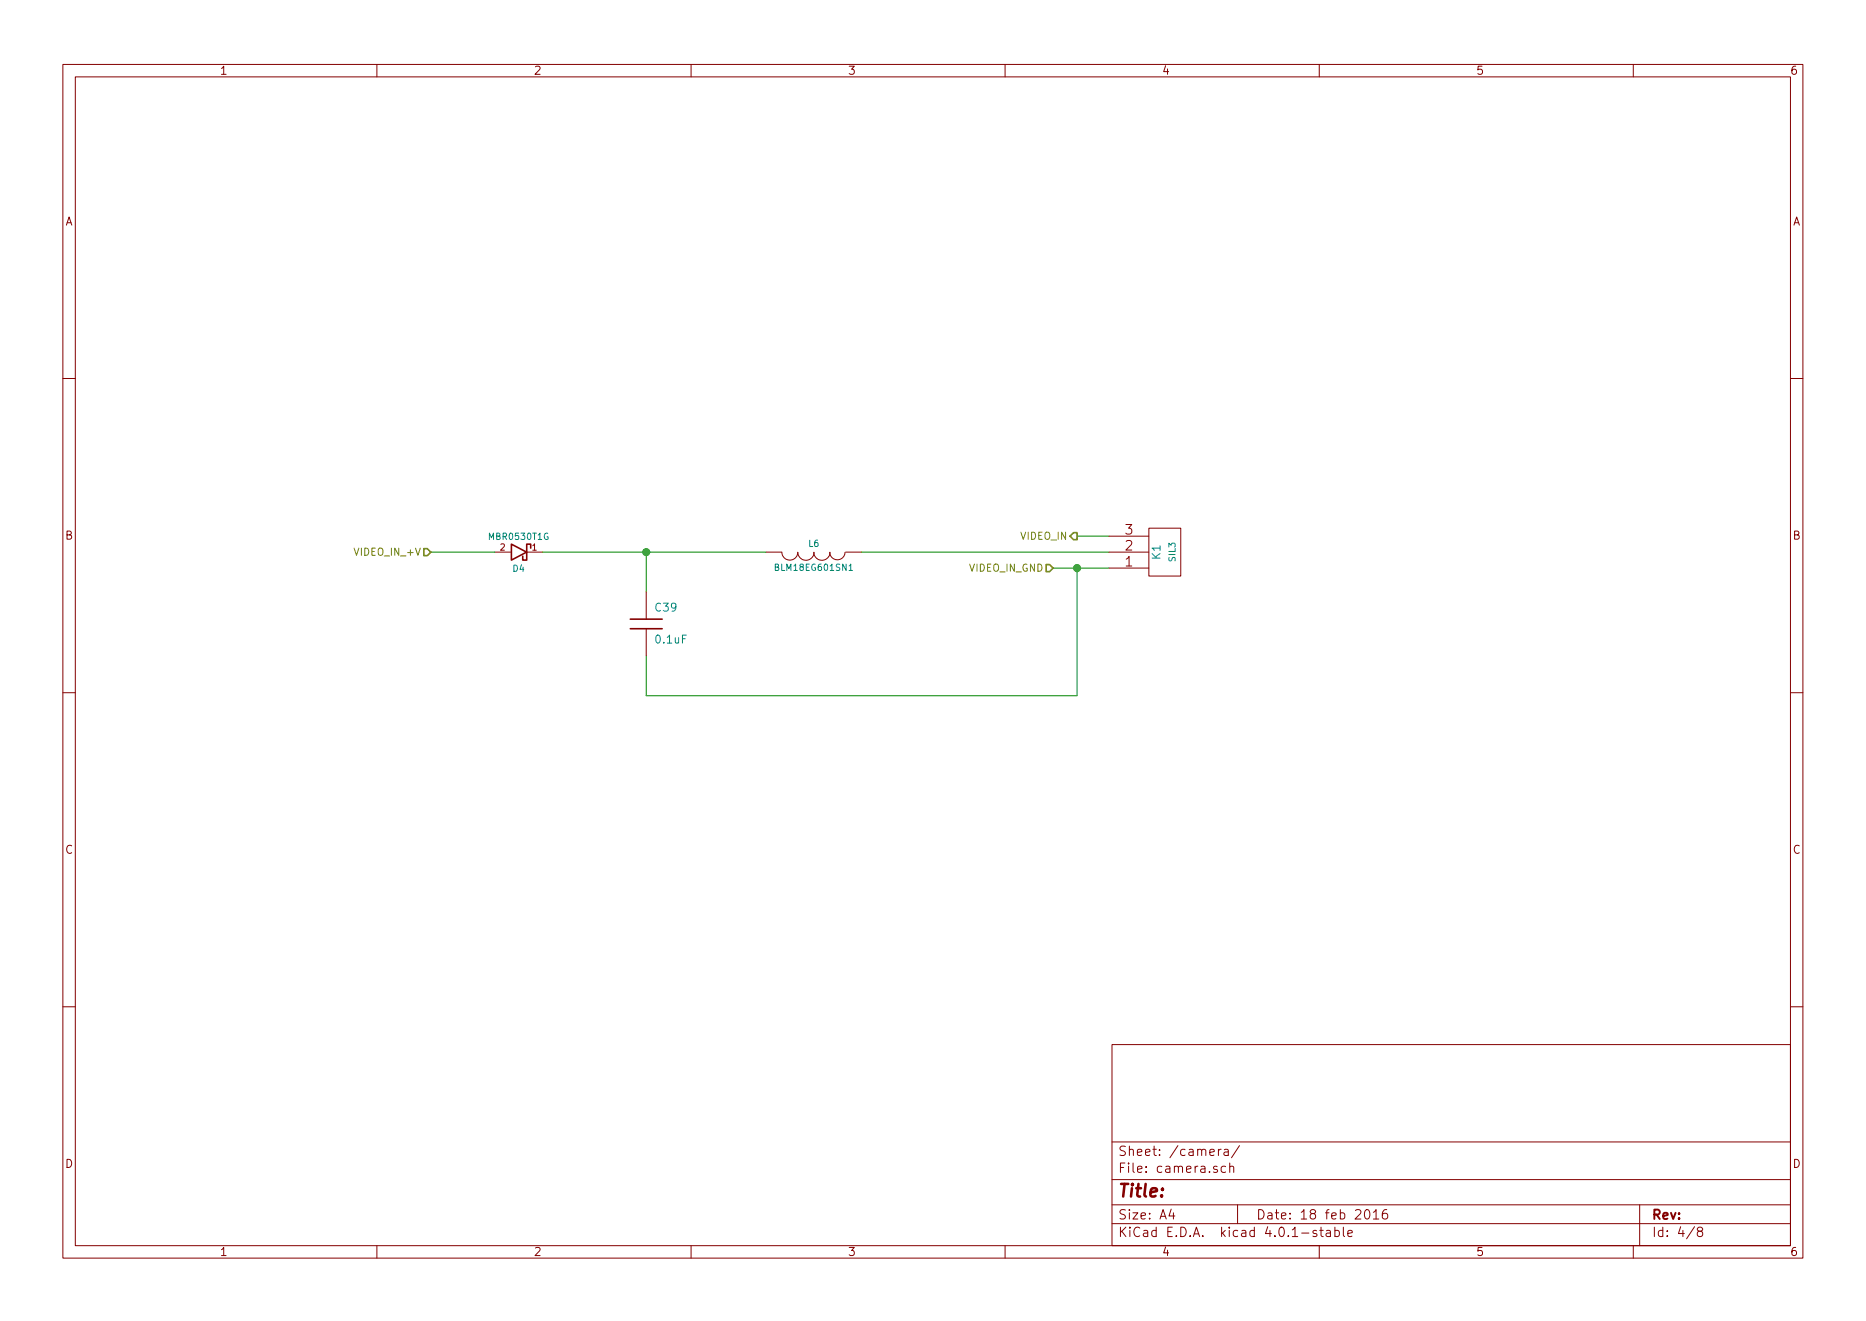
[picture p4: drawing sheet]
EESchema Schematic File Version 2  date Thu 18 Feb 2016 18:58:17 GMT
LIBS:conn_20
LIBS:conn_6
LIBS:conn_5
LIBS:conn_3
LIBS:conn_2
LIBS:led_ipc-7351_2005
LIBS:power
LIBS:device
LIBS:diodesch_ipc7531_2005
LIBS:transistors
LIBS:conn
LIBS:linear
LIBS:regul
LIBS:74xx
LIBS:cmos4000
LIBS:adc-dac
LIBS:memory
LIBS:xilinx
LIBS:special
LIBS:microcontrollers
LIBS:dsp
LIBS:microchip
LIBS:analog_switches
LIBS:motorola
LIBS:texas
LIBS:intel
LIBS:audio
LIBS:interface
LIBS:digital-audio
LIBS:philips
LIBS:display
LIBS:cypress
LIBS:siliconi
LIBS:opto
LIBS:atmel
LIBS:contrib
LIBS:valves
LIBS:max4390
LIBS:spdt
LIBS:ts5a3157
LIBS:osd-cache
EELAYER 25  0
EELAYER END
$Descr A4 11700 8267
encoding utf-8
Sheet 4 8
Title ""
Date "18 feb 2016"
Rev ""
Comp ""
Comment1 ""
Comment2 ""
Comment3 ""
Comment4 ""
$EndDescr
$Comp
L DIODESCH_IPC7531_2005 D4
U 1 1
P 3250 3450
F 0 "D4" H 3250 3550 40  0000 C CNN
F 1 "MBR0530T1G" H 3250 3350 40  0000 C CNN
F 2 "SOD-123" H 3250 3450 60  0001 C CNN
F 3 "D" H 3250 3450 60  0001 C CNN
F 4 "On Semiconductor" H 3250 3450 60  0001 C CNN "MFG Name"
F 5 "MBR0530T1G" H 3250 3450 60  0001 C CNN "MFG Part Num"
F 6 "Diode/Schottky/30V/500mA/SOD-123" H 3250 3450 60  0001 C CNN "Description"
	1    3250 3450
	-1   0    0    1   
$EndComp
$Comp
L INDUCTOR L6
U 1 1
P 5100 3450
F 0 "L6" V 5050 3450 40  0000 C CNN
F 1 "BLM18EG601SN1" V 5200 3450 40  0000 C CNN
F 2 "0603" H 5100 3450 60  0001 C CNN
F 3 "D" H 5100 3450 60  0001 C CNN
F 4 "Murata" H 5100 3450 60  0001 C CNN "MFG Name"
F 5 "BLM18EG601SN1" H 5100 3450 60  0001 C CNN "MFG Part Num"
F 6 "Inductor/Bead/0603" H 5100 3450 60  0001 C CNN "Description"
	1    5100 3450
	0    1    1    0   
$EndComp
Connection ~ 6750 3550
Wire Wire Line
	6750 3550 6750 4350
Wire Wire Line
	6750 4350 4050 4350
Wire Wire Line
	4050 4350 4050 4100
Wire Wire Line
	4800 3450 3400 3450
Wire Wire Line
	5400 3450 6950 3450
Wire Wire Line
	6950 3350 6750 3350
Wire Wire Line
	6600 3550 6950 3550
Wire Wire Line
	3100 3450 2700 3450
Wire Wire Line
	4050 3700 4050 3450
Connection ~ 4050 3450
$Comp
L C C39
U 1 1
P 4050 3900
F 0 "C39" H 4100 4000 50  0000 L CNN
F 1 "0.1uF" H 4100 3800 50  0000 L CNN
F 2 "0603" H 4050 3900 60  0001 C CNN
F 3 "D" H 4050 3900 60  0001 C CNN
F 4 "M" H 4050 3900 60  0001 C CNN "MFG Name"
F 5 "P" H 4050 3900 60  0001 C CNN "MFG Part Num"
F 6 "Capacitor/0.1uF/10V/+-10%/X7R/0603" H 4050 3900 60  0001 C CNN "Description"
	1    4050 3900
	1    0    0    -1  
$EndComp
Text HLabel 2700 3450 0    45   Input ~ 0
VIDEO_IN_+V
Text HLabel 6750 3350 0    45   Output ~ 0
VIDEO_IN
Text HLabel 6600 3550 0    45   Input ~ 0
VIDEO_IN_GND
$Comp
L CONN_3 K1
U 1 1
P 7300 3450
F 0 "K1" V 7250 3450 50  0000 C CNN
F 1 "SIL3" V 7350 3450 40  0000 C CNN
F 2 "SIL3" H 7300 3450 60  0001 C CNN
F 4 "0.1 in pitch header connector/3 contacts" H 7300 3450 60  0001 C CNN "Description"
	1    7300 3450
	1    0    0    1   
$EndComp
$EndSCHEMATC
